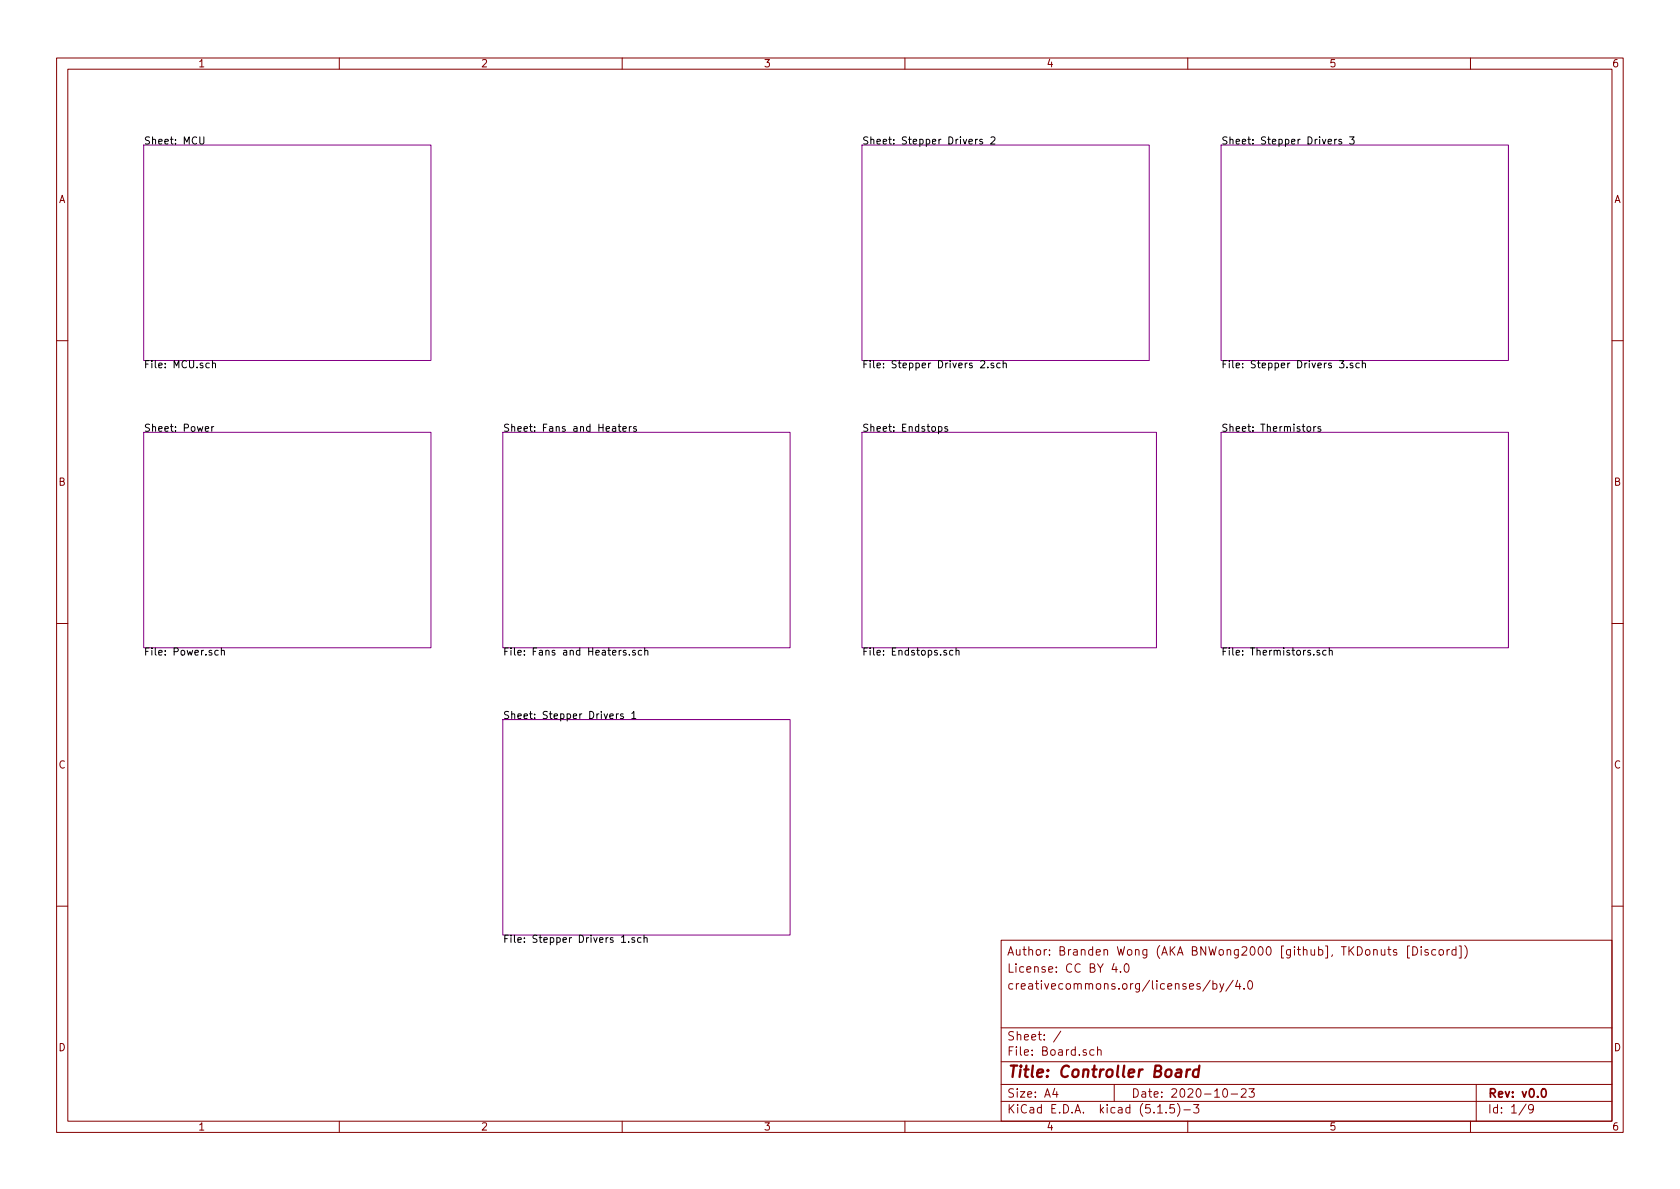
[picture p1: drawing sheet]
<svg xmlns="http://www.w3.org/2000/svg" width="297mm" height="210mm" viewBox="0 0 297 210" stroke-linecap="round" stroke-linejoin="round" font-family="sans-serif">
<g fill="none" stroke="#840000" stroke-width=".18">
<path d="M10 10.3h277v189.9h-277zM12 12.2h273v186.1h-273zM60 10.3v1.9M110 10.3v1.9M160 10.3v1.9M210 10.3v1.9M260 10.3v1.9M10 60.2h2M285 60.2h2M10 110.3h2M285 110.3h2M10 160.2h2"/>
<path d="M177 166.3h108v32h-108zM197 170.4l-.4 1h1M197.3 170.9v1M198.1 171.8v.1M198.9 170.6l.2-.2a.81 .81 0 0 1 .6 .6 .81 .81 0 0 1-.3 .9h-.1a.79 .79 0 0 1-.4-1.3zM214 173.3l-1.3 2M214.5 174l.4-.1 .3 .3-.1 .6-.2 .1-.4-.1M214.5 173.4v1.5M215.7 173.9l.3 1M216.4 173.9l-.5 1.4-.2 .1M218 173.3l-1.3 2M218.8 173.3l-.3 1.1h.9"/>
<path d="M219.2 173.9v1M220 174.8v.1M220.8 173.5l.2-.1a.8 .8 0 0 1 .5 .8 .8 .8 0 0 1-.5 .7 1 1 0 0 1-.2-1.4zM246.9 168a.37 .37 0 0 0-.5 .1v.2l.5 .2 .1 .1-.2 .3-.4-.1M249.2 167.3h-.3v2.1h.3M249.8 167.4a.76 .76 0 0 1 .9 .8 .76 .76 0 0 1-.9 .7zM251.3 167.4v.2M251.3 167.9v1M252.5 168a.37 .37 0 0 0-.6 .1l.1 .2 .5 .2 .1 .1-.3 .3-.4-.1M253.8 168l-.4-.1-.3 .3 .1 .6 .2 .1 .4-.1M254.5 168l.2-.1 .4 .1v.8l-.2 .1-.4-.1zM255.9 167.9v1"/>
<path d="M256.3 167.9l-.3 .1-.1 .2M257.4 168l-.4-.1-.3 .3 .1 .6 .2 .1 .4-.1M257.4 167.4v1.5M258 167.3h.3v2.1h-.3M259 167.2a1.71 1.71 0 0 1 0 2.3M285 160.2h2M60 198.3v1.9M110 198.3v1.9M160 198.3v1.9M177 194.8h108M177 191.8h108M177 187.8h108"/>
<path d="M177 181.8h108M186.5 192.5l-.4 1h1M186.8 193v1M187.6 182.3l-1.3 2M193.4 185.7l-.4-.1-.3 .3 .1 .6 .2 .1 .4-.1M194.1 185.7l.2-.1 .3 .1 .1 .9M194.1 185.1v1.5M197 191.8v3M204.7 196.8h.8M206.2 196.7v.1M207.6 195.3h-.7l-.1 .7 .2-.1 .5 .1 .2 .2-.1 .5-.2 .1-.6-.1M208.2 195.1a1.71 1.71 0 0 1 0 2.3"/>
<path d="M209.3 196.3h1.2M210 198.3v1.9M211 195.3h1l-.5 .6 .4 .1v.7l-.2 .1-.7-.1M216.3 192.7l.4-.2a.94 .94 0 0 1 0 1.5 .79 .79 0 0 1-.4-1.3zM217.7 193.5h1.1M219.5 192.7l.2-.2h.3l.3 .2v.3v.2l-.9 .8h.9M220.8 192.5h1l-.5 .6 .4 .1v.7l-.2 .1-.7-.1M260 198.3v1.9M261 191.8v6.5M269.8 195.2l-1.2 2M271.1 196l-.3 .3-.4-.1-.1-.2v-.4l.1-.2 .4-.1 .2 .2a1.19 1.19 0 0 1-.2 1.2l-.4 .1"/>
</g>
<path d="M272.7 192.7l.2-.2a.81 .81 0 0 1 .6 .6 .81 .81 0 0 1-.3 .8l-.2 .1a.79 .79 0 0 1-.3-1.3z" fill="none" stroke="#840000" stroke-width=".3"/>
<path d="M209.9 189.1l-.2 1.3M210.4 189.1a.54 .54 0 0 0-.6 .4M212 189.2a.68 .68 0 0 0-1 .3v.8l.2 .1 .6-.1M212.1 188.4l-.3 2" fill="none" stroke="#840000" stroke-width=".41"/>
<path d="M25.4 25.6h50.8v38.1h-50.8zM152.4 25.6h50.8v38.1h-50.8zM215.9 25.6h50.8v38.1h-50.8zM25.4 76.4h50.8v38.1h-50.8zM88.9 76.4h50.8v38.1h-50.8zM152.4 76.4h52.1v38.1h-52.1zM215.9 76.4h50.8v38.1h-50.8zM88.9 127.2h50.8v38.1h-50.8z" fill="none" stroke="#840084" stroke-width=".18"/>
<g fill="none" stroke="#000" stroke-width=".18">
<path d="M35.3 24.2v1l.3 .3h.2l.2-.3v-1M172.5 24.6v.9M172.8 24.6l-.2 .1-.1 .2M173.7 24.7l-.3-.1-.2 .2 .1 .2 .4 .1v.3h-.5M175.2 24.3l.5-.1 .2 .4v.2l-.8 .7h.8M236 24.6v.9M236.3 24.6l-.2 .1-.1 .2M237.2 24.7l-.3-.1-.2 .2 .1 .2 .4 .1v.3h-.5M238.6 24.2h.8l-.4 .5 .4 .1-.1 .6-.5 .1-.2-.2M36.3 75.8l.6-.1-.1-.2-.3-.1-.2 .2v.6h.5M37.4 75.4v.9M37.6 64.3l.1-.1 .3 .1 .1 .7"/>
<path d="M37.6 63.8v1.2M37.8 75.4l-.4 .3M109.3 75.4h.5M109.5 75v1.1l.3 .2M110.1 75.8l.6-.1v-.2l-.4-.1-.2 .2 .1 .6h.5M111.3 75.4v.9M111.6 75.4l-.3 .3M112.5 75.5l-.3-.1-.2 .2 .1 .2 .4 .1v.3h-.5M165.9 75.5l.4-.1 .2 .3-.1 .5h-.5M165.9 75.4v1.3M167.5 75.5l-.3-.1-.2 .2 .1 .2 .4 .1v.3h-.5M173.4 63.9l.5-.1 .2 .1v.2v.2l-.8 .7h.8"/>
<path d="M174.7 64.9v.1M175.7 64.3l-.3-.1-.2 .2 .1 .2 .4 .1v.3h-.5M176.8 64.3l-.3-.1-.3 .2 .2 .6h.4M177.4 64.3l.2-.1 .3 .1v.7M177.4 63.8v1.2M231.1 75.6l.2-.2 .4 .2v.4l-.1 .2-.3 .1-.2-.2zM232.3 75.4v.9M232.7 75.4l-.4 .3M233.5 75.5l-.3-.1-.2 .2 .1 .2 .4 .1v.3h-.5M236.8 63.8h.8l-.4 .5 .4 .1v.5l-.2 .1-.6-.1M238.2 64.9v.1M239.2 64.3l-.3-.1-.2 .2 .1 .2 .4 .1v.3h-.5"/>
<path d="M240.3 64.3l-.3-.1-.3 .2 .2 .6h.4M240.9 64.3l.2-.1 .3 .1v.7M240.9 63.8v1.2M38.6 115.1l-.4-.1-.2 .2 .1 .6h.5M39.1 115.1l.2-.1 .3 .1 .1 .7M39.1 114.6v1.2M110.7 115.1l-.3-.1-.2 .2 .1 .2 .4 .1v.3h-.5M111.3 115.7v.1M112.3 115.1l-.3-.1-.2 .2 .1 .2 .4 .1v.3h-.5M113.5 115.1l-.4-.1-.2 .2 .1 .6h.5M114 115.1l.2-.1 .3 .1 .1 .7M114 114.6v1.2"/>
<path d="M167.3 115.1l-.3-.1-.1 .2v.2l.4 .1v.3h-.4M168.5 115.1l-.4-.1-.2 .2 .1 .6h.5M169 115.1l.2-.1 .3 .1 .1 .7M169 114.6v1.2M233.3 115.1l-.3-.1-.2 .2 .1 .2 .4 .1v.3h-.5M234.5 115.1l-.4-.1-.2 .2 .1 .6h.5M235 115.1l.2-.1 .3 .1 .1 .7M235 114.6v1.2M109 126.2v.9M109.3 126.2l-.2 .1-.1 .2M110.2 126.3l-.3-.1-.2 .2 .1 .2 .4 .1v.3h-.5M111.7 126.2l.4-.4v1.3"/>
<path d="M111.7 127.1h.7M109.9 165.7l.4-.3v1.2M109.9 166.6h.7M111.2 166.5v.1M112.2 165.9l-.3-.1-.2 .2 .1 .2 .4 .1v.3h-.5M113.3 165.9l-.3-.1-.3 .2 .2 .6h.4M113.9 165.9l.2-.1 .3 .1v.7M113.9 165.4v1.2"/>
</g>
<text font-size="2.8" fill="#840000" x="178" y="190.5">Title: Controller Board</text>
<g font-size="2.1" fill="#840000">
<text x="178" y="172">License: CC BY 4.0</text>
<text x="178" y="169">Author: Branden Wong (AKA BNWong2000 [github], TKDonuts [Discord])</text>
<text x="178" y="175">creativecommons.org/licenses/by/4.0</text>
<text x="178" y="184">Sheet: /</text>
<text x="178" y="186.7">File: Board.sch</text>
<text x="178" y="196.9">KiCad E.D.A. kicad (5.1.5)-3</text>
<text x="178" y="194.1">Size: A4</text>
<text x="200" y="194.1">Date: 2020-10-23</text>
<text x="263" y="194.1">Rev: v0.0</text>
<text x="263" y="196.9">Id: 1/9</text>
</g>
<g font-size="1.8" fill="#840000">
<text x="35" y="11.9">1</text>
<text x="85" y="11.9">2</text>
<text x="135" y="11.9">3</text>
<text x="185" y="11.9">4</text>
<text x="235" y="11.9">5</text>
<text x="285" y="11.9">6</text>
<text x="10.4" y="35.9">A</text>
<text x="285.4" y="35.9">A</text>
<text x="10.4" y="85.9">B</text>
<text x="285.4" y="85.9">B</text>
<text x="10.4" y="135.9">C</text>
<text x="285.4" y="135.9">C</text>
<text x="10.4" y="185.9">D</text>
<text x="285.4" y="185.9">D</text>
<text x="35" y="199.9">1</text>
<text x="85" y="199.9">2</text>
<text x="135" y="199.9">3</text>
<text x="185" y="199.9">4</text>
<text x="235" y="199.9">5</text>
<text x="285" y="199.9">6</text>
</g>
<g font-size="1.8">
<text x="25.4" y="25.5">Sheet: MCU</text>
<text x="152.4" y="25.5">Sheet: Stepper Drivers 2</text>
<text x="215.9" y="25.5">Sheet: Stepper Drivers 3</text>
<text x="25.4" y="65.1">File: MCU.sch</text>
<text x="152.4" y="65.1">File: Stepper Drivers 2.sch</text>
<text x="215.9" y="65.1">File: Stepper Drivers 3.sch</text>
<text x="25.4" y="76.3">Sheet: Power</text>
<text x="88.9" y="76.3">Sheet: Fans and Heaters</text>
<text x="152.4" y="76.3">Sheet: Endstops</text>
<text x="215.9" y="76.3">Sheet: Thermistors</text>
<text x="25.4" y="115.9">File: Power.sch</text>
<text x="88.9" y="115.9">File: Fans and Heaters.sch</text>
<text x="152.4" y="115.9">File: Endstops.sch</text>
<text x="215.9" y="115.9">File: Thermistors.sch</text>
<text x="88.9" y="127.1">Sheet: Stepper Drivers 1</text>
<text x="88.9" y="166.7">File: Stepper Drivers 1.sch</text>
</g>
</svg>
